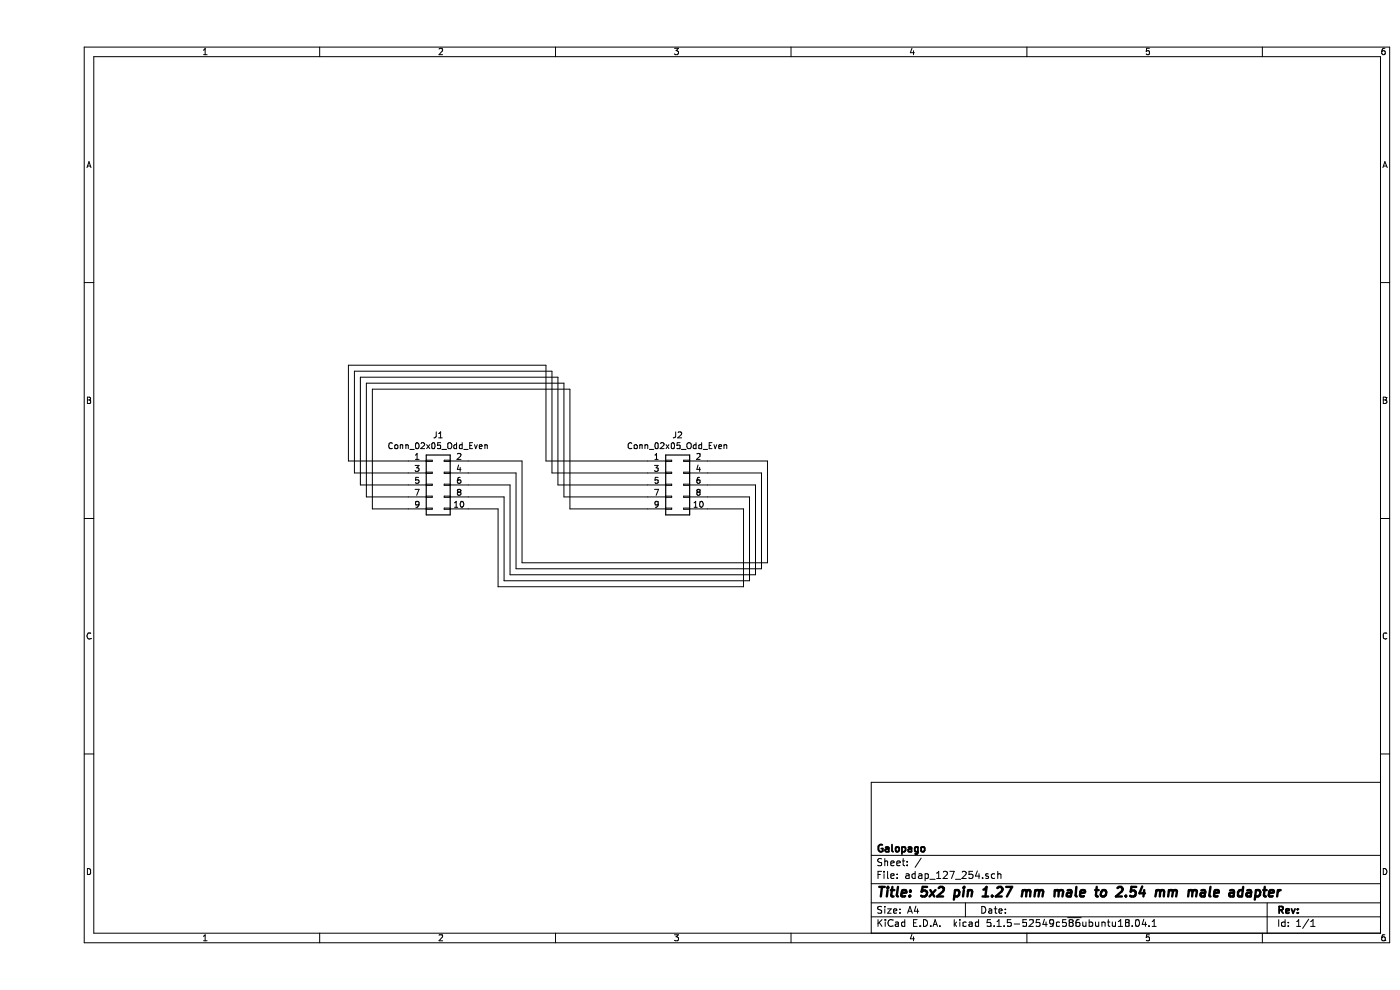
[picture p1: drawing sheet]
EESchema Schematic File Version 4
EELAYER 30 0
EELAYER END
$Descr A4 11693 8268
encoding utf-8
Sheet 1 1
Title "5x2 pin 1.27 mm male to 2.54 mm male adapter"
Date ""
Rev ""
Comp "Galopago"
Comment1 ""
Comment2 ""
Comment3 ""
Comment4 ""
$EndDescr
$Comp
L Connector_Generic:Conn_02x05_Odd_Even J1
U 1 1
P 3300 4050
F 0 "J1" H 3350 4467 50  0000 C CNN
F 1 "Conn_02x05_Odd_Even" H 3350 4376 50  0000 C CNN
F 2 "Connector_PinHeader_2.54mm:PinHeader_2x05_P2.54mm_Vertical" H 3300 4050 50  0001 C CNN
F 3 "~" H 3300 4050 50  0001 C CNN
	1    3300 4050
	1    0    0    -1  
$EndComp
$Comp
L Connector_Generic:Conn_02x05_Odd_Even J2
U 1 1
P 5300 4050
F 0 "J2" H 5350 4467 50  0000 C CNN
F 1 "Conn_02x05_Odd_Even" H 5350 4376 50  0000 C CNN
F 2 "Connector_PinHeader_1.27mm:PinHeader_2x05_P1.27mm_Vertical_SMD" H 5300 4050 50  0001 C CNN
F 3 "~" H 5300 4050 50  0001 C CNN
	1    5300 4050
	1    0    0    -1  
$EndComp
Wire Wire Line
	3100 3850 2600 3850
Wire Wire Line
	2600 3850 2600 3050
Wire Wire Line
	2600 3050 4250 3050
Wire Wire Line
	4250 3050 4250 3850
Wire Wire Line
	4250 3850 5100 3850
Wire Wire Line
	3100 3950 2650 3950
Wire Wire Line
	2650 3950 2650 3100
Wire Wire Line
	2650 3100 4300 3100
Wire Wire Line
	4300 3100 4300 3950
Wire Wire Line
	4300 3950 5100 3950
Wire Wire Line
	3100 4050 2700 4050
Wire Wire Line
	2700 4050 2700 3150
Wire Wire Line
	2700 3150 4350 3150
Wire Wire Line
	4350 3150 4350 4050
Wire Wire Line
	4350 4050 5100 4050
Wire Wire Line
	3100 4150 2750 4150
Wire Wire Line
	2750 4150 2750 3200
Wire Wire Line
	2750 3200 4400 3200
Wire Wire Line
	4400 3200 4400 4150
Wire Wire Line
	4400 4150 5100 4150
Wire Wire Line
	3100 4250 2800 4250
Wire Wire Line
	2800 4250 2800 3250
Wire Wire Line
	2800 3250 4450 3250
Wire Wire Line
	4450 3250 4450 4250
Wire Wire Line
	4450 4250 5100 4250
Wire Wire Line
	3600 3850 4050 3850
Wire Wire Line
	4050 3850 4050 4700
Wire Wire Line
	4050 4700 6100 4700
Wire Wire Line
	6100 4700 6100 3850
Wire Wire Line
	6100 3850 5600 3850
Wire Wire Line
	3600 3950 4000 3950
Wire Wire Line
	4000 3950 4000 4750
Wire Wire Line
	4000 4750 6050 4750
Wire Wire Line
	6050 4750 6050 3950
Wire Wire Line
	6050 3950 5600 3950
Wire Wire Line
	3600 4050 3950 4050
Wire Wire Line
	3950 4050 3950 4800
Wire Wire Line
	3950 4800 6000 4800
Wire Wire Line
	6000 4800 6000 4050
Wire Wire Line
	6000 4050 5600 4050
Wire Wire Line
	3600 4150 3900 4150
Wire Wire Line
	3900 4150 3900 4850
Wire Wire Line
	3900 4850 5950 4850
Wire Wire Line
	5950 4850 5950 4150
Wire Wire Line
	5950 4150 5600 4150
Wire Wire Line
	3600 4250 3850 4250
Wire Wire Line
	3850 4250 3850 4900
Wire Wire Line
	3850 4900 5900 4900
Wire Wire Line
	5900 4900 5900 4250
Wire Wire Line
	5900 4250 5600 4250
$EndSCHEMATC
